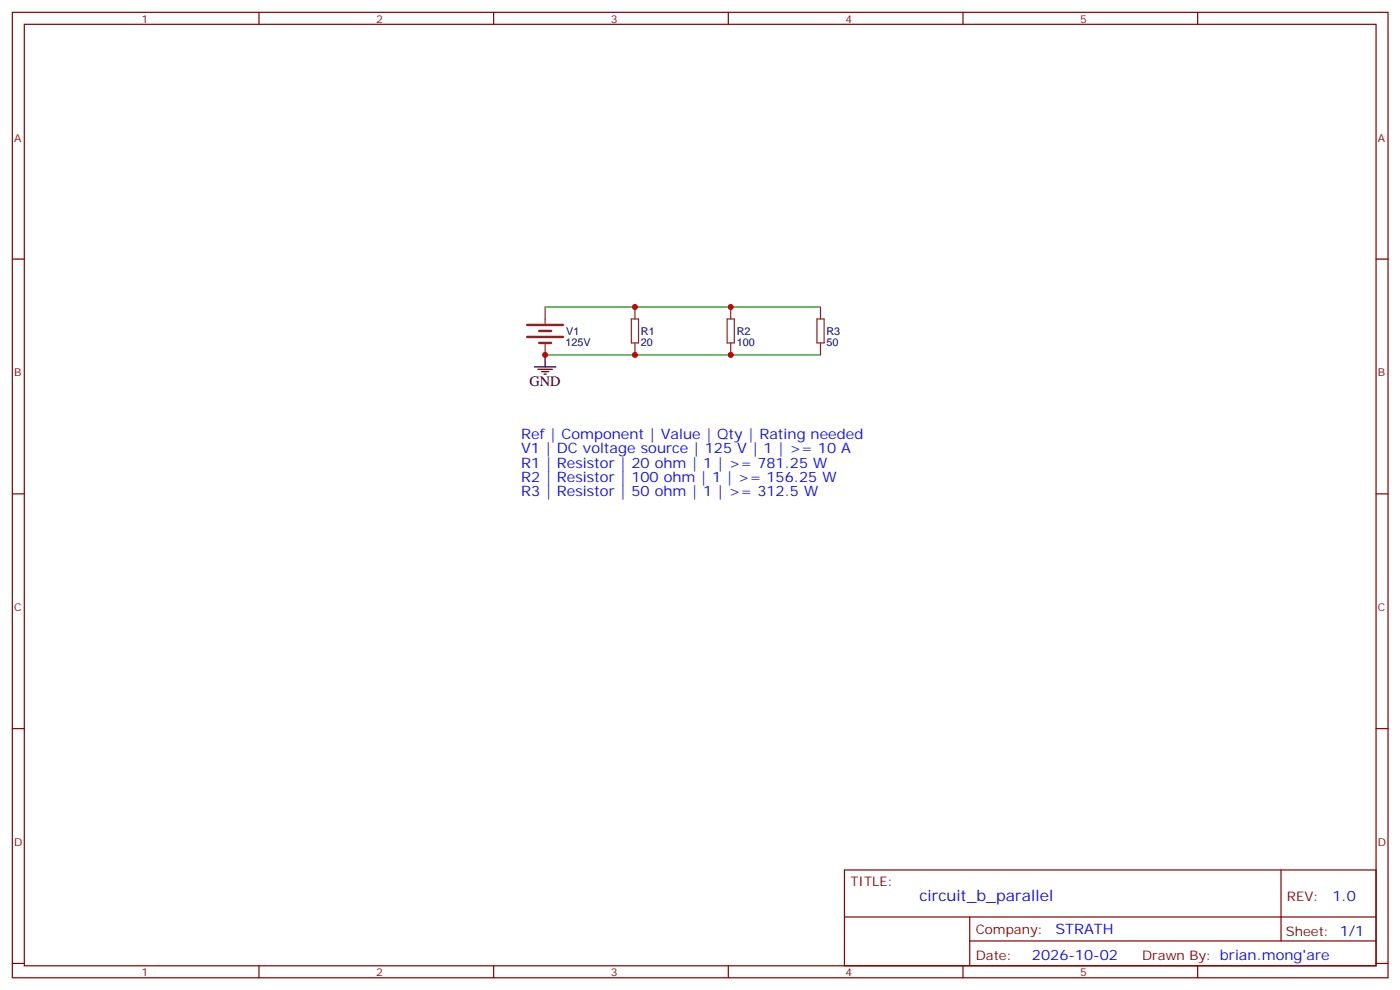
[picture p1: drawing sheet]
<svg xmlns="http://www.w3.org/2000/svg" width="413mm" height="292mm" viewBox="0 0 413 292" stroke-linecap="round" stroke-linejoin="round" font-family="sans-serif">
<g fill="none" stroke="#870000" stroke-width=".35">
<path d="M3.6 3.6h405.4v284.4h-405.4zM7.2 7.2h398.2v277.2h-398.2zM76.3 3.6v3.6M145.5 3.6v3.6M214.6 3.6v3.6M283.7 3.6v3.6M352.9 3.6v3.6M3.6 76.3h3.6M405.4 76.3h3.6M3.6 145.5h3.6M405.4 145.5h3.6M3.6 214.6h3.6"/>
<path d="M405.4 214.6h3.6M248.8 256.2h156.6v28.2h-156.6zM377.4 256.2v20.9M248.8 270.1h156.5M285.7 277.1h119.6M285.7 270.1v14.1M3.6 283.7h3.6M76.3 284.4v3.6M145.5 284.4v3.6M214.6 284.4v3.6M283.7 284.4v3.6M352.9 284.4v3.6"/>
<path d="M405.4 283.7h3.6"/>
</g>
<path d="M157.4 108.1h6.4M158.5 108.8h4.2M159.6 109.5h2.1M160.3 110.2h.7M160.6 104.5v3.6" fill="none" stroke="#000" stroke-width=".35"/>
<path d="M155.3 95.7h10.6M155.3 99.2h10.6M158.9 97.5h3.5M158.9 101h3.5" fill="none" stroke="#8c2424" stroke-width=".71"/>
<path d="M160.6 90.4v5M186 93.9h2.1v7.1h-2.1zM187.1 90.4v3.5M214.2 93.9h2.2v7.1h-2.2zM215.3 90.4v3.5M240.7 93.9h2.1v7.1h-2.1zM241.8 90.4v3.5M160.6 101v3.5M187.1 101v3.5M215.3 101v3.5M241.8 101v3.5" fill="none" stroke="#8c2424" stroke-width=".35"/>
<path d="M160.6 90.4h81.2M160.6 104.5h81.2" fill="none" stroke="#008700" stroke-width=".35"/>
<g fill="#c00">
<circle cx="187.1" cy="90.4" r=".88"/>
<circle cx="215.3" cy="90.4" r=".88"/>
<circle cx="160.6" cy="104.5" r=".88"/>
<circle cx="187.1" cy="104.5" r=".88"/>
<circle cx="215.3" cy="104.5" r=".88"/>
</g>
<text font-size="4.6" fill="#00f" x="270.9" y="265.3">circuit_b_parallel</text>
<text font-size="4.2" x="156" y="113.7">GND</text>
<g font-size="4.2" fill="#00f">
<text x="153.6" y="129.2">Ref | Component | Value | Qty | Rating needed</text>
<text x="153.6" y="133.5">V1 | DC voltage source | 125 V | 1 | &gt;= 10 A</text>
<text x="153.6" y="137.7">R1 | Resistor | 20 ohm | 1 | &gt;= 781.25 W</text>
<text x="153.6" y="141.9">R2 | Resistor | 100 ohm | 1 | &gt;= 156.25 W</text>
<text x="153.6" y="146.2">R3 | Resistor | 50 ohm | 1 | &gt;= 312.5 W</text>
<text x="392.6" y="265.5">1.0</text>
<text x="311" y="275">STRATH</text>
<text x="304.1" y="282.9">2026-10-02</text>
</g>
<g font-size="3.9" fill="#800">
<text x="250.6" y="260.8">TITLE:</text>
<text x="379.2" y="265.5">REV:</text>
<text x="287.5" y="275">Company:</text>
<text x="378.9" y="275.6">Sheet: 1/1</text>
<text x="287.5" y="282.7">Date:</text>
<text x="336.5" y="282.8">Draw</text>
<text x="346.7" y="282.8">n By: brian.mong'are</text>
</g>
<g font-size="3.2" fill="#800">
<text x="41.7" y="6.6">1</text>
<text x="110.9" y="6.6">2</text>
<text x="180" y="6.6">3</text>
<text x="249.2" y="6.6">4</text>
<text x="318.3" y="6.6">5</text>
<text x="4.2" y="41.7">A</text>
<text x="406" y="41.7">A</text>
<text x="4.2" y="110.9">B</text>
<text x="406" y="110.9">B</text>
<text x="4.2" y="180">C</text>
<text x="406" y="180">C</text>
<text x="4.2" y="249.2">D</text>
<text x="406" y="249.2">D</text>
<text x="41.7" y="287.4">1</text>
<text x="110.9" y="287.4">2</text>
<text x="180" y="287.4">3</text>
<text x="249.2" y="287.4">4</text>
<text x="318.3" y="287.4">5</text>
</g>
<g font-size="3.2" fill="#000080">
<text x="166.6" y="101.8">125V</text>
<text x="166.9" y="98.6">V1</text>
<text x="188.8" y="101.8">20</text>
<text x="188.8" y="98.6">R1</text>
<text x="217.1" y="101.8">100</text>
<text x="217.1" y="98.6">R2</text>
<text x="243.5" y="101.8">50</text>
<text x="243.5" y="98.6">R3</text>
</g>
</svg>
